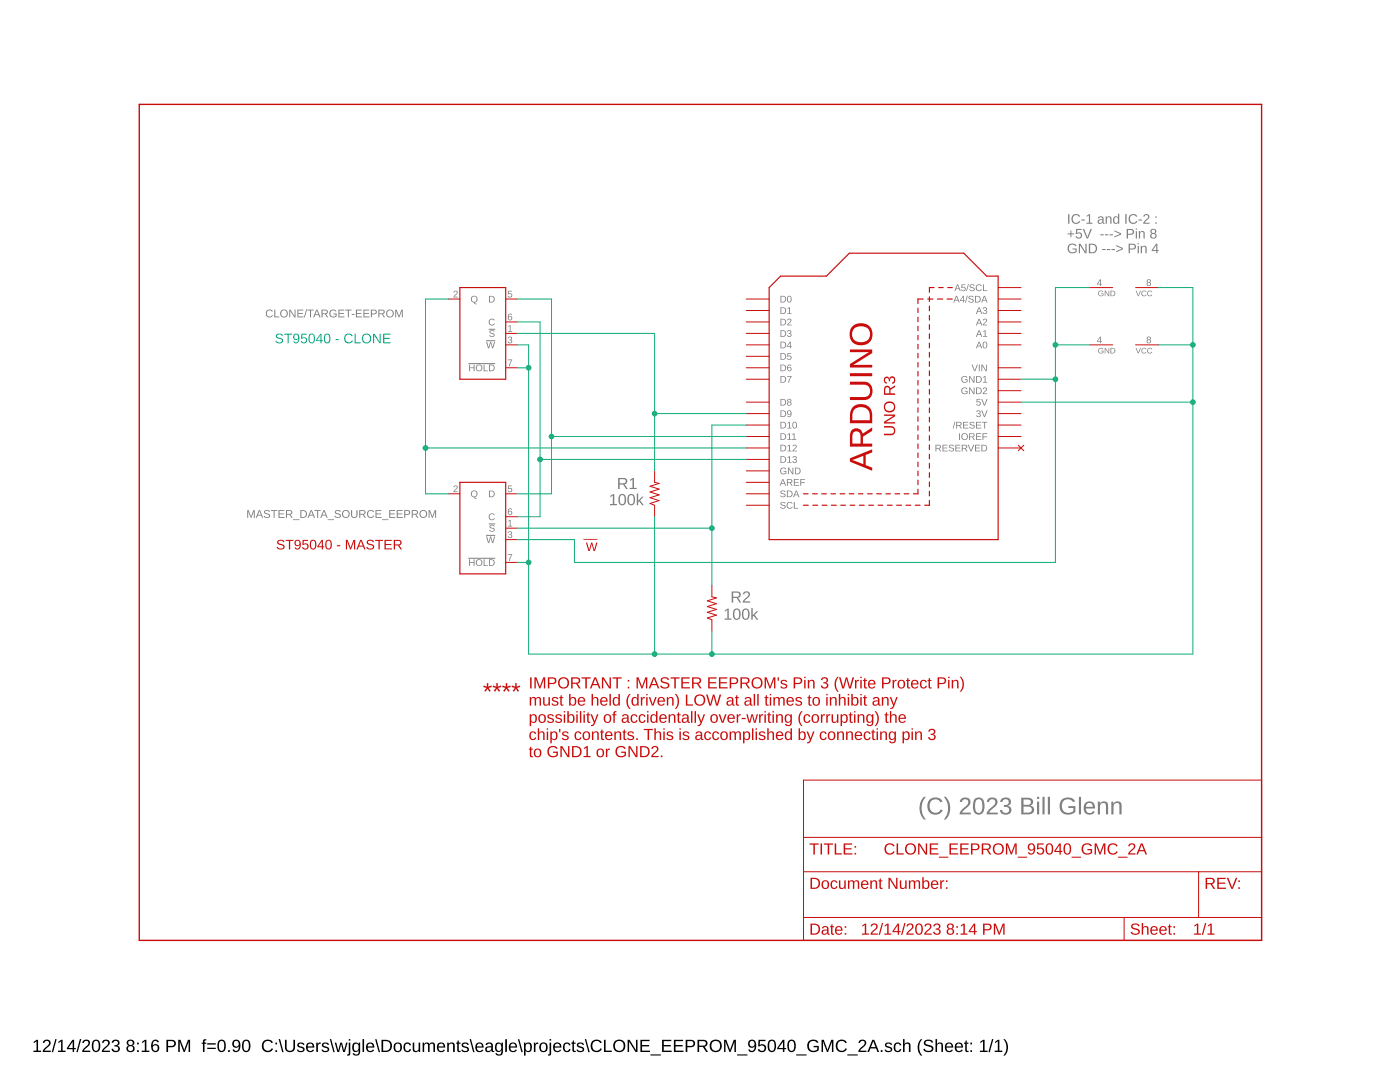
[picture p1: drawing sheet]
<?xml version="1.0" encoding="utf-8"?>
<!DOCTYPE eagle SYSTEM "eagle.dtd">
<eagle version="9.6.2">
<drawing>
<settings>
<setting alwaysvectorfont="no"/>
<setting verticaltext="up"/>
</settings>
<grid distance="0.1" unitdist="inch" unit="inch" style="dots" multiple="1" display="yes" altdistance="0.01" altunitdist="inch" altunit="inch"/>
<schematic xreflabel="%F%N/%S.%C%R" xrefpart="/%S.%C%R">
<libraries>
<library name="frames">
<symbols>
<symbol name="LETTER_L">
<frame x1="0" y1="0" x2="248.92" y2="185.42" columns="12" rows="17" layer="94" border-left="no" border-top="no" border-right="no" border-bottom="no"/>
</symbol>
<symbol name="DOCFIELD">
<wire x1="0" y1="0" x2="71.12" y2="0" width="0.1016" layer="94"/>
<wire x1="101.6" y1="15.24" x2="87.63" y2="15.24" width="0.1016" layer="94"/>
<wire x1="0" y1="0" x2="0" y2="5.08" width="0.1016" layer="94"/>
<wire x1="0" y1="5.08" x2="71.12" y2="5.08" width="0.1016" layer="94"/>
<wire x1="0" y1="5.08" x2="0" y2="15.24" width="0.1016" layer="94"/>
<wire x1="101.6" y1="15.24" x2="101.6" y2="5.08" width="0.1016" layer="94"/>
<wire x1="71.12" y1="5.08" x2="71.12" y2="0" width="0.1016" layer="94"/>
<wire x1="71.12" y1="5.08" x2="87.63" y2="5.08" width="0.1016" layer="94"/>
<wire x1="71.12" y1="0" x2="101.6" y2="0" width="0.1016" layer="94"/>
<wire x1="87.63" y1="15.24" x2="87.63" y2="5.08" width="0.1016" layer="94"/>
<wire x1="87.63" y1="15.24" x2="0" y2="15.24" width="0.1016" layer="94"/>
<wire x1="87.63" y1="5.08" x2="101.6" y2="5.08" width="0.1016" layer="94"/>
<wire x1="101.6" y1="5.08" x2="101.6" y2="0" width="0.1016" layer="94"/>
<wire x1="0" y1="15.24" x2="0" y2="22.86" width="0.1016" layer="94"/>
<wire x1="101.6" y1="35.56" x2="0" y2="35.56" width="0.1016" layer="94"/>
<wire x1="101.6" y1="35.56" x2="101.6" y2="22.86" width="0.1016" layer="94"/>
<wire x1="0" y1="22.86" x2="101.6" y2="22.86" width="0.1016" layer="94"/>
<wire x1="0" y1="22.86" x2="0" y2="35.56" width="0.1016" layer="94"/>
<wire x1="101.6" y1="22.86" x2="101.6" y2="15.24" width="0.1016" layer="94"/>
<text x="1.27" y="1.27" size="2.54" layer="94">Date:</text>
<text x="12.7" y="1.27" size="2.54" layer="94">&gt;LAST_DATE_TIME</text>
<text x="72.39" y="1.27" size="2.54" layer="94">Sheet:</text>
<text x="86.36" y="1.27" size="2.54" layer="94">&gt;SHEET</text>
<text x="88.9" y="11.43" size="2.54" layer="94">REV:</text>
<text x="1.27" y="19.05" size="2.54" layer="94">TITLE:</text>
<text x="1.27" y="11.43" size="2.54" layer="94">Document Number:</text>
<text x="17.78" y="19.05" size="2.54" layer="94">&gt;DRAWING_NAME</text>
</symbol>
</symbols>
<devicesets>
<deviceset name="LETTER_L" prefix="FRAME" uservalue="yes">
<gates>
<gate name="G$1" symbol="LETTER_L" x="0" y="0"/>
<gate name="G$2" symbol="DOCFIELD" x="147.32" y="0" addlevel="must"/>
</gates>
<devices>
<device name="">
<technologies>
<technology name=""/>
</technologies>
</device>
</devices>
</deviceset>
</devicesets>
</library>
<library name="adafruit">
<symbols>
<symbol name="ARDUINOR3">
<wire x1="-33.02" y1="25.4" x2="-33.02" y2="-25.4" width="0.254" layer="94"/>
<wire x1="-33.02" y1="-25.4" x2="25.4" y2="-25.4" width="0.254" layer="94"/>
<wire x1="25.4" y1="-25.4" x2="25.4" y2="-22.86" width="0.254" layer="94"/>
<wire x1="25.4" y1="-22.86" x2="30.48" y2="-17.78" width="0.254" layer="94"/>
<wire x1="30.48" y1="-17.78" x2="30.48" y2="7.62" width="0.254" layer="94"/>
<wire x1="30.48" y1="7.62" x2="25.4" y2="12.7" width="0.254" layer="94"/>
<wire x1="25.4" y1="12.7" x2="25.4" y2="22.86" width="0.254" layer="94"/>
<wire x1="25.4" y1="22.86" x2="22.86" y2="25.4" width="0.254" layer="94"/>
<wire x1="22.86" y1="25.4" x2="-33.02" y2="25.4" width="0.254" layer="94"/>
<wire x1="-25.4" y1="17.78" x2="-25.4" y2="-10.16" width="0.254" layer="94" style="shortdash"/>
<wire x1="-25.4" y1="-10.16" x2="22.86" y2="-10.16" width="0.254" layer="94" style="shortdash"/>
<wire x1="22.86" y1="-10.16" x2="22.86" y2="-15.24" width="0.254" layer="94" style="shortdash"/>
<wire x1="-22.86" y1="17.78" x2="-22.86" y2="-7.62" width="0.254" layer="94" style="shortdash"/>
<wire x1="-22.86" y1="-7.62" x2="20.32" y2="-7.62" width="0.254" layer="94" style="shortdash"/>
<wire x1="20.32" y1="-7.62" x2="20.32" y2="-15.24" width="0.254" layer="94" style="shortdash"/>
<text x="-17.78" y="2.54" size="5.08" layer="94">ARDUINO</text>
<text x="-10.16" y="-2.54" size="2.54" layer="94">UNO R3</text>
<pin name="D0" x="20.32" y="30.48" visible="pin" length="middle" rot="R270"/>
<pin name="D1" x="17.78" y="30.48" visible="pin" length="middle" rot="R270"/>
<pin name="D2" x="15.24" y="30.48" visible="pin" length="middle" rot="R270"/>
<pin name="D3" x="12.7" y="30.48" visible="pin" length="middle" rot="R270"/>
<pin name="D4" x="10.16" y="30.48" visible="pin" length="middle" rot="R270"/>
<pin name="D5" x="7.62" y="30.48" visible="pin" length="middle" rot="R270"/>
<pin name="D6" x="5.08" y="30.48" visible="pin" length="middle" rot="R270"/>
<pin name="D7" x="2.54" y="30.48" visible="pin" length="middle" rot="R270"/>
<pin name="D8" x="-2.54" y="30.48" visible="pin" length="middle" rot="R270"/>
<pin name="D9" x="-5.08" y="30.48" visible="pin" length="middle" rot="R270"/>
<pin name="D10" x="-7.62" y="30.48" visible="pin" length="middle" rot="R270"/>
<pin name="D11" x="-10.16" y="30.48" visible="pin" length="middle" rot="R270"/>
<pin name="D12" x="-12.7" y="30.48" visible="pin" length="middle" rot="R270"/>
<pin name="D13" x="-15.24" y="30.48" visible="pin" length="middle" rot="R270"/>
<pin name="GND" x="-17.78" y="30.48" visible="pin" length="middle" direction="pwr" rot="R270"/>
<pin name="AREF" x="-20.32" y="30.48" visible="pin" length="middle" rot="R270"/>
<pin name="A5/SCL" x="22.86" y="-30.48" visible="pin" length="middle" rot="R90"/>
<pin name="A4/SDA" x="20.32" y="-30.48" visible="pin" length="middle" rot="R90"/>
<pin name="A3" x="17.78" y="-30.48" visible="pin" length="middle" rot="R90"/>
<pin name="A2" x="15.24" y="-30.48" visible="pin" length="middle" rot="R90"/>
<pin name="A1" x="12.7" y="-30.48" visible="pin" length="middle" rot="R90"/>
<pin name="A0" x="10.16" y="-30.48" visible="pin" length="middle" rot="R90"/>
<pin name="VIN" x="5.08" y="-30.48" visible="pin" length="middle" direction="pwr" rot="R90"/>
<pin name="GND1" x="2.54" y="-30.48" visible="pin" length="middle" direction="pwr" rot="R90"/>
<pin name="GND2" x="0" y="-30.48" visible="pin" length="middle" direction="pwr" rot="R90"/>
<pin name="5V" x="-2.54" y="-30.48" visible="pin" length="middle" direction="pwr" rot="R90"/>
<pin name="3V" x="-5.08" y="-30.48" visible="pin" length="middle" direction="pwr" rot="R90"/>
<pin name="/RESET" x="-7.62" y="-30.48" visible="pin" length="middle" rot="R90"/>
<pin name="IOREF" x="-10.16" y="-30.48" visible="pin" length="middle" direction="out" rot="R90"/>
<pin name="RESERVED" x="-12.7" y="-30.48" visible="pin" length="middle" direction="nc" rot="R90"/>
<pin name="SCL" x="-25.4" y="30.48" visible="pin" length="middle" rot="R270"/>
<pin name="SDA" x="-22.86" y="30.48" visible="pin" length="middle" rot="R270"/>
</symbol>
<symbol name="R-US">
<wire x1="-2.54" y1="0" x2="-2.159" y2="1.016" width="0.2032" layer="94"/>
<wire x1="-2.159" y1="1.016" x2="-1.524" y2="-1.016" width="0.2032" layer="94"/>
<wire x1="-1.524" y1="-1.016" x2="-0.889" y2="1.016" width="0.2032" layer="94"/>
<wire x1="-0.889" y1="1.016" x2="-0.254" y2="-1.016" width="0.2032" layer="94"/>
<wire x1="-0.254" y1="-1.016" x2="0.381" y2="1.016" width="0.2032" layer="94"/>
<wire x1="0.381" y1="1.016" x2="1.016" y2="-1.016" width="0.2032" layer="94"/>
<wire x1="1.016" y1="-1.016" x2="1.651" y2="1.016" width="0.2032" layer="94"/>
<wire x1="1.651" y1="1.016" x2="2.286" y2="-1.016" width="0.2032" layer="94"/>
<wire x1="2.286" y1="-1.016" x2="2.54" y2="0" width="0.2032" layer="94"/>
<text x="-3.81" y="1.4986" size="1.778" layer="95">&gt;NAME</text>
<text x="-3.81" y="-3.302" size="1.778" layer="96">&gt;VALUE</text>
<pin name="2" x="5.08" y="0" visible="off" length="short" direction="pas" swaplevel="1" rot="R180"/>
<pin name="1" x="-5.08" y="0" visible="off" length="short" direction="pas" swaplevel="1"/>
</symbol>
</symbols>
<devicesets>
<deviceset name="ARDUINOR3" prefix="U">
<gates>
<gate name="G$1" symbol="ARDUINOR3" x="2.54" y="0"/>
</gates>
<devices>
<device name="-DIMENSION" package="ARDUINOR3">
<connects>
<connect gate="G$1" pin="/RESET" pad="RESET"/>
<connect gate="G$1" pin="3V" pad="3V"/>
<connect gate="G$1" pin="5V" pad="5V"/>
<connect gate="G$1" pin="A0" pad="A0"/>
<connect gate="G$1" pin="A1" pad="A1"/>
<connect gate="G$1" pin="A2" pad="A2"/>
<connect gate="G$1" pin="A3" pad="A3"/>
<connect gate="G$1" pin="A4/SDA" pad="A4"/>
<connect gate="G$1" pin="A5/SCL" pad="A5"/>
<connect gate="G$1" pin="AREF" pad="AREF"/>
<connect gate="G$1" pin="D0" pad="D0"/>
<connect gate="G$1" pin="D1" pad="D1"/>
<connect gate="G$1" pin="D10" pad="D10"/>
<connect gate="G$1" pin="D11" pad="D11"/>
<connect gate="G$1" pin="D12" pad="D12"/>
<connect gate="G$1" pin="D13" pad="D13"/>
<connect gate="G$1" pin="D2" pad="D2"/>
<connect gate="G$1" pin="D3" pad="D3"/>
<connect gate="G$1" pin="D4" pad="D4"/>
<connect gate="G$1" pin="D5" pad="D5"/>
<connect gate="G$1" pin="D6" pad="D6"/>
<connect gate="G$1" pin="D7" pad="D7"/>
<connect gate="G$1" pin="D8" pad="D8"/>
<connect gate="G$1" pin="D9" pad="D9"/>
<connect gate="G$1" pin="GND" pad="GND"/>
<connect gate="G$1" pin="GND1" pad="GND1"/>
<connect gate="G$1" pin="GND2" pad="GND2"/>
<connect gate="G$1" pin="IOREF" pad="IOREF"/>
<connect gate="G$1" pin="RESERVED" pad="RESERVED"/>
<connect gate="G$1" pin="SCL" pad="SCL"/>
<connect gate="G$1" pin="SDA" pad="SDA"/>
<connect gate="G$1" pin="VIN" pad="VIN"/>
</connects>
<technologies>
<technology name=""/>
</technologies>
</device>
<device name="-BPLACE" package="ARDUINOR3-BPLACE">
<connects>
<connect gate="G$1" pin="/RESET" pad="RESET"/>
<connect gate="G$1" pin="3V" pad="3V"/>
<connect gate="G$1" pin="5V" pad="5V"/>
<connect gate="G$1" pin="A0" pad="A0"/>
<connect gate="G$1" pin="A1" pad="A1"/>
<connect gate="G$1" pin="A2" pad="A2"/>
<connect gate="G$1" pin="A3" pad="A3"/>
<connect gate="G$1" pin="A4/SDA" pad="A4"/>
<connect gate="G$1" pin="A5/SCL" pad="A5"/>
<connect gate="G$1" pin="AREF" pad="AREF"/>
<connect gate="G$1" pin="D0" pad="D0"/>
<connect gate="G$1" pin="D1" pad="D1"/>
<connect gate="G$1" pin="D10" pad="D10"/>
<connect gate="G$1" pin="D11" pad="D11"/>
<connect gate="G$1" pin="D12" pad="D12"/>
<connect gate="G$1" pin="D13" pad="D13"/>
<connect gate="G$1" pin="D2" pad="D2"/>
<connect gate="G$1" pin="D3" pad="D3"/>
<connect gate="G$1" pin="D4" pad="D4"/>
<connect gate="G$1" pin="D5" pad="D5"/>
<connect gate="G$1" pin="D6" pad="D6"/>
<connect gate="G$1" pin="D7" pad="D7"/>
<connect gate="G$1" pin="D8" pad="D8"/>
<connect gate="G$1" pin="D9" pad="D9"/>
<connect gate="G$1" pin="GND" pad="GND"/>
<connect gate="G$1" pin="GND1" pad="GND1"/>
<connect gate="G$1" pin="GND2" pad="GND2"/>
<connect gate="G$1" pin="IOREF" pad="IOREF"/>
<connect gate="G$1" pin="RESERVED" pad="RESERVED"/>
<connect gate="G$1" pin="SCL" pad="SCL"/>
<connect gate="G$1" pin="SDA" pad="SDA"/>
<connect gate="G$1" pin="VIN" pad="VIN"/>
</connects>
<technologies>
<technology name=""/>
</technologies>
</device>
</devices>
</deviceset>
<deviceset name="R-US_" prefix="R" uservalue="yes">
<gates>
<gate name="G$1" symbol="R-US" x="0" y="0"/>
</gates>
<devices>
<device name="R0402" package="R0402">
<connects>
<connect gate="G$1" pin="1" pad="1"/>
<connect gate="G$1" pin="2" pad="2"/>
</connects>
<technologies>
<technology name=""/>
</technologies>
</device>
<device name="R0603" package="R0603">
<connects>
<connect gate="G$1" pin="1" pad="1"/>
<connect gate="G$1" pin="2" pad="2"/>
</connects>
<technologies>
<technology name=""/>
</technologies>
</device>
<device name="R0805" package="R0805">
<connects>
<connect gate="G$1" pin="1" pad="1"/>
<connect gate="G$1" pin="2" pad="2"/>
</connects>
<technologies>
<technology name=""/>
</technologies>
</device>
<device name="R0805W" package="R0805W">
<connects>
<connect gate="G$1" pin="1" pad="1"/>
<connect gate="G$1" pin="2" pad="2"/>
</connects>
<technologies>
<technology name=""/>
</technologies>
</device>
<device name="R1005" package="R1005">
<connects>
<connect gate="G$1" pin="1" pad="1"/>
<connect gate="G$1" pin="2" pad="2"/>
</connects>
<technologies>
<technology name=""/>
</technologies>
</device>
<device name="R1206" package="R1206">
<connects>
<connect gate="G$1" pin="1" pad="1"/>
<connect gate="G$1" pin="2" pad="2"/>
</connects>
<technologies>
<technology name=""/>
</technologies>
</device>
<device name="R1206W" package="R1206W">
<connects>
<connect gate="G$1" pin="1" pad="1"/>
<connect gate="G$1" pin="2" pad="2"/>
</connects>
<technologies>
<technology name=""/>
</technologies>
</device>
<device name="R1210" package="R1210">
<connects>
<connect gate="G$1" pin="1" pad="1"/>
<connect gate="G$1" pin="2" pad="2"/>
</connects>
<technologies>
<technology name=""/>
</technologies>
</device>
<device name="R1210W" package="R1210W">
<connects>
<connect gate="G$1" pin="1" pad="1"/>
<connect gate="G$1" pin="2" pad="2"/>
</connects>
<technologies>
<technology name=""/>
</technologies>
</device>
<device name="R2010" package="R2010">
<connects>
<connect gate="G$1" pin="1" pad="1"/>
<connect gate="G$1" pin="2" pad="2"/>
</connects>
<technologies>
<technology name=""/>
</technologies>
</device>
<device name="R2010W" package="R2010W">
<connects>
<connect gate="G$1" pin="1" pad="1"/>
<connect gate="G$1" pin="2" pad="2"/>
</connects>
<technologies>
<technology name=""/>
</technologies>
</device>
<device name="R2012" package="R2012">
<connects>
<connect gate="G$1" pin="1" pad="1"/>
<connect gate="G$1" pin="2" pad="2"/>
</connects>
<technologies>
<technology name=""/>
</technologies>
</device>
<device name="R2012W" package="R2012W">
<connects>
<connect gate="G$1" pin="1" pad="1"/>
<connect gate="G$1" pin="2" pad="2"/>
</connects>
<technologies>
<technology name=""/>
</technologies>
</device>
<device name="R2512" package="R2512">
<connects>
<connect gate="G$1" pin="1" pad="1"/>
<connect gate="G$1" pin="2" pad="2"/>
</connects>
<technologies>
<technology name=""/>
</technologies>
</device>
<device name="R2512W" package="R2512W">
<connects>
<connect gate="G$1" pin="1" pad="1"/>
<connect gate="G$1" pin="2" pad="2"/>
</connects>
<technologies>
<technology name=""/>
</technologies>
</device>
<device name="R3216" package="R3216">
<connects>
<connect gate="G$1" pin="1" pad="1"/>
<connect gate="G$1" pin="2" pad="2"/>
</connects>
<technologies>
<technology name=""/>
</technologies>
</device>
<device name="R3216W" package="R3216W">
<connects>
<connect gate="G$1" pin="1" pad="1"/>
<connect gate="G$1" pin="2" pad="2"/>
</connects>
<technologies>
<technology name=""/>
</technologies>
</device>
<device name="R3225" package="R3225">
<connects>
<connect gate="G$1" pin="1" pad="1"/>
<connect gate="G$1" pin="2" pad="2"/>
</connects>
<technologies>
<technology name=""/>
</technologies>
</device>
<device name="R3225W" package="R3225W">
<connects>
<connect gate="G$1" pin="1" pad="1"/>
<connect gate="G$1" pin="2" pad="2"/>
</connects>
<technologies>
<technology name=""/>
</technologies>
</device>
<device name="R5025" package="R5025">
<connects>
<connect gate="G$1" pin="1" pad="1"/>
<connect gate="G$1" pin="2" pad="2"/>
</connects>
<technologies>
<technology name=""/>
</technologies>
</device>
<device name="R5025W" package="R5025W">
<connects>
<connect gate="G$1" pin="1" pad="1"/>
<connect gate="G$1" pin="2" pad="2"/>
</connects>
<technologies>
<technology name=""/>
</technologies>
</device>
<device name="R6332" package="R6332">
<connects>
<connect gate="G$1" pin="1" pad="1"/>
<connect gate="G$1" pin="2" pad="2"/>
</connects>
<technologies>
<technology name=""/>
</technologies>
</device>
<device name="R6332W" package="R6332W">
<connects>
<connect gate="G$1" pin="1" pad="1"/>
<connect gate="G$1" pin="2" pad="2"/>
</connects>
<technologies>
<technology name=""/>
</technologies>
</device>
<device name="M0805" package="M0805">
<connects>
<connect gate="G$1" pin="1" pad="1"/>
<connect gate="G$1" pin="2" pad="2"/>
</connects>
<technologies>
<technology name=""/>
</technologies>
</device>
<device name="M1206" package="M1206">
<connects>
<connect gate="G$1" pin="1" pad="1"/>
<connect gate="G$1" pin="2" pad="2"/>
</connects>
<technologies>
<technology name=""/>
</technologies>
</device>
<device name="M1406" package="M1406">
<connects>
<connect gate="G$1" pin="1" pad="1"/>
<connect gate="G$1" pin="2" pad="2"/>
</connects>
<technologies>
<technology name=""/>
</technologies>
</device>
<device name="M2012" package="M2012">
<connects>
<connect gate="G$1" pin="1" pad="1"/>
<connect gate="G$1" pin="2" pad="2"/>
</connects>
<technologies>
<technology name=""/>
</technologies>
</device>
<device name="M2309" package="M2309">
<connects>
<connect gate="G$1" pin="1" pad="1"/>
<connect gate="G$1" pin="2" pad="2"/>
</connects>
<technologies>
<technology name=""/>
</technologies>
</device>
<device name="M3216" package="M3216">
<connects>
<connect gate="G$1" pin="1" pad="1"/>
<connect gate="G$1" pin="2" pad="2"/>
</connects>
<technologies>
<technology name=""/>
</technologies>
</device>
<device name="M3516" package="M3516">
<connects>
<connect gate="G$1" pin="1" pad="1"/>
<connect gate="G$1" pin="2" pad="2"/>
</connects>
<technologies>
<technology name=""/>
</technologies>
</device>
<device name="M5923" package="M5923">
<connects>
<connect gate="G$1" pin="1" pad="1"/>
<connect gate="G$1" pin="2" pad="2"/>
</connects>
<technologies>
<technology name=""/>
</technologies>
</device>
<device name="0204/5" package="0204/5">
<connects>
<connect gate="G$1" pin="1" pad="1"/>
<connect gate="G$1" pin="2" pad="2"/>
</connects>
<technologies>
<technology name=""/>
</technologies>
</device>
<device name="0204/7" package="0204/7">
<connects>
<connect gate="G$1" pin="1" pad="1"/>
<connect gate="G$1" pin="2" pad="2"/>
</connects>
<technologies>
<technology name=""/>
</technologies>
</device>
<device name="0207/10" package="0207/10">
<connects>
<connect gate="G$1" pin="1" pad="1"/>
<connect gate="G$1" pin="2" pad="2"/>
</connects>
<technologies>
<technology name=""/>
</technologies>
</device>
<device name="0207/12" package="0207/12">
<connects>
<connect gate="G$1" pin="1" pad="1"/>
<connect gate="G$1" pin="2" pad="2"/>
</connects>
<technologies>
<technology name=""/>
</technologies>
</device>
<device name="0207/15" package="0207/15">
<connects>
<connect gate="G$1" pin="1" pad="1"/>
<connect gate="G$1" pin="2" pad="2"/>
</connects>
<technologies>
<technology name=""/>
</technologies>
</device>
<device name="0207/2V" package="0207/2V">
<connects>
<connect gate="G$1" pin="1" pad="1"/>
<connect gate="G$1" pin="2" pad="2"/>
</connects>
<technologies>
<technology name=""/>
</technologies>
</device>
<device name="0207/5V" package="0207/5V">
<connects>
<connect gate="G$1" pin="1" pad="1"/>
<connect gate="G$1" pin="2" pad="2"/>
</connects>
<technologies>
<technology name=""/>
</technologies>
</device>
<device name="0207/7" package="0207/7">
<connects>
<connect gate="G$1" pin="1" pad="1"/>
<connect gate="G$1" pin="2" pad="2"/>
</connects>
<technologies>
<technology name=""/>
</technologies>
</device>
<device name="0309/10" package="0309/10">
<connects>
<connect gate="G$1" pin="1" pad="1"/>
<connect gate="G$1" pin="2" pad="2"/>
</connects>
<technologies>
<technology name=""/>
</technologies>
</device>
<device name="0309/12" package="0309/12">
<connects>
<connect gate="G$1" pin="1" pad="1"/>
<connect gate="G$1" pin="2" pad="2"/>
</connects>
<technologies>
<technology name=""/>
</technologies>
</device>
<device name="0411/12" package="0411/12">
<connects>
<connect gate="G$1" pin="1" pad="1"/>
<connect gate="G$1" pin="2" pad="2"/>
</connects>
<technologies>
<technology name=""/>
</technologies>
</device>
<device name="0411/15" package="0411/15">
<connects>
<connect gate="G$1" pin="1" pad="1"/>
<connect gate="G$1" pin="2" pad="2"/>
</connects>
<technologies>
<technology name=""/>
</technologies>
</device>
<device name="0411/3V" package="0411V">
<connects>
<connect gate="G$1" pin="1" pad="1"/>
<connect gate="G$1" pin="2" pad="2"/>
</connects>
<technologies>
<technology name=""/>
</technologies>
</device>
<device name="0414/15" package="0414/15">
<connects>
<connect gate="G$1" pin="1" pad="1"/>
<connect gate="G$1" pin="2" pad="2"/>
</connects>
<technologies>
<technology name=""/>
</technologies>
</device>
<device name="0414/5V" package="0414V">
<connects>
<connect gate="G$1" pin="1" pad="1"/>
<connect gate="G$1" pin="2" pad="2"/>
</connects>
<technologies>
<technology name=""/>
</technologies>
</device>
<device name="0617/17" package="0617/17">
<connects>
<connect gate="G$1" pin="1" pad="1"/>
<connect gate="G$1" pin="2" pad="2"/>
</connects>
<technologies>
<technology name=""/>
</technologies>
</device>
<device name="0617/22" package="0617/22">
<connects>
<connect gate="G$1" pin="1" pad="1"/>
<connect gate="G$1" pin="2" pad="2"/>
</connects>
<technologies>
<technology name=""/>
</technologies>
</device>
<device name="0617/5V" package="0617V">
<connects>
<connect gate="G$1" pin="1" pad="1"/>
<connect gate="G$1" pin="2" pad="2"/>
</connects>
<technologies>
<technology name=""/>
</technologies>
</device>
<device name="0922/22" package="0922/22">
<connects>
<connect gate="G$1" pin="1" pad="1"/>
<connect gate="G$1" pin="2" pad="2"/>
</connects>
<technologies>
<technology name=""/>
</technologies>
</device>
<device name="0613/5V" package="P0613V">
<connects>
<connect gate="G$1" pin="1" pad="1"/>
<connect gate="G$1" pin="2" pad="2"/>
</connects>
<technologies>
<technology name=""/>
</technologies>
</device>
<device name="0613/15" package="P0613/15">
<connects>
<connect gate="G$1" pin="1" pad="1"/>
<connect gate="G$1" pin="2" pad="2"/>
</connects>
<technologies>
<technology name=""/>
</technologies>
</device>
<device name="0817/22" package="P0817/22">
<connects>
<connect gate="G$1" pin="1" pad="1"/>
<connect gate="G$1" pin="2" pad="2"/>
</connects>
<technologies>
<technology name=""/>
</technologies>
</device>
<device name="0817/7V" package="P0817V">
<connects>
<connect gate="G$1" pin="1" pad="1"/>
<connect gate="G$1" pin="2" pad="2"/>
</connects>
<technologies>
<technology name=""/>
</technologies>
</device>
<device name="V234/12" package="V234/12">
<connects>
<connect gate="G$1" pin="1" pad="1"/>
<connect gate="G$1" pin="2" pad="2"/>
</connects>
<technologies>
<technology name=""/>
</technologies>
</device>
<device name="V235/17" package="V235/17">
<connects>
<connect gate="G$1" pin="1" pad="1"/>
<connect gate="G$1" pin="2" pad="2"/>
</connects>
<technologies>
<technology name=""/>
</technologies>
</device>
<device name="V526-0" package="V526-0">
<connects>
<connect gate="G$1" pin="1" pad="1"/>
<connect gate="G$1" pin="2" pad="2"/>
</connects>
<technologies>
<technology name=""/>
</technologies>
</device>
<device name="MELF0102AX" package="MINI_MELF-0102AX">
<connects>
<connect gate="G$1" pin="1" pad="1"/>
<connect gate="G$1" pin="2" pad="2"/>
</connects>
<technologies>
<technology name=""/>
</technologies>
</device>
<device name="0922V" package="0922V">
<connects>
<connect gate="G$1" pin="1" pad="1"/>
<connect gate="G$1" pin="2" pad="2"/>
</connects>
<technologies>
<technology name=""/>
</technologies>
</device>
<device name="MELF0102R" package="MINI_MELF-0102R">
<connects>
<connect gate="G$1" pin="1" pad="1"/>
<connect gate="G$1" pin="2" pad="2"/>
</connects>
<technologies>
<technology name=""/>
</technologies>
</device>
<device name="MELF0102W" package="MINI_MELF-0102W">
<connects>
<connect gate="G$1" pin="1" pad="1"/>
<connect gate="G$1" pin="2" pad="2"/>
</connects>
<technologies>
<technology name=""/>
</technologies>
</device>
<device name="MELF0204R" package="MINI_MELF-0204R">
<connects>
<connect gate="G$1" pin="1" pad="1"/>
<connect gate="G$1" pin="2" pad="2"/>
</connects>
<technologies>
<technology name=""/>
</technologies>
</device>
<device name="MELF0204W" package="MINI_MELF-0204W">
<connects>
<connect gate="G$1" pin="1" pad="1"/>
<connect gate="G$1" pin="2" pad="2"/>
</connects>
<technologies>
<technology name=""/>
</technologies>
</device>
<device name="MELF0207R" package="MINI_MELF-0207R">
<connects>
<connect gate="G$1" pin="1" pad="1"/>
<connect gate="G$1" pin="2" pad="2"/>
</connects>
<technologies>
<technology name=""/>
</technologies>
</device>
<device name="MELF0207W" package="MINI_MELF-0207W">
<connects>
<connect gate="G$1" pin="1" pad="1"/>
<connect gate="G$1" pin="2" pad="2"/>
</connects>
<technologies>
<technology name=""/>
</technologies>
</device>
<device name="RDH/15" package="RDH/15">
<connects>
<connect gate="G$1" pin="1" pad="1"/>
<connect gate="G$1" pin="2" pad="2"/>
</connects>
<technologies>
<technology name=""/>
</technologies>
</device>
<device name="0204/2V" package="0204V">
<connects>
<connect gate="G$1" pin="1" pad="1"/>
<connect gate="G$1" pin="2" pad="2"/>
</connects>
<technologies>
<technology name=""/>
</technologies>
</device>
<device name="0309/V" package="0309V">
<connects>
<connect gate="G$1" pin="1" pad="1"/>
<connect gate="G$1" pin="2" pad="2"/>
</connects>
<technologies>
<technology name=""/>
</technologies>
</device>
<device name="FLIPFLOP" package="0805-THM">
<connects>
<connect gate="G$1" pin="1" pad="1"/>
<connect gate="G$1" pin="2" pad="2"/>
</connects>
<technologies>
<technology name=""/>
</technologies>
</device>
<device name="FLIPFLOP7" package="0805-THM-7">
<connects>
<connect gate="G$1" pin="1" pad="1"/>
<connect gate="G$1" pin="2" pad="2"/>
</connects>
<technologies>
<technology name=""/>
</technologies>
</device>
<device name="0207/9" package="0207/9">
<connects>
<connect gate="G$1" pin="1" pad="1"/>
<connect gate="G$1" pin="2" pad="2"/>
</connects>
<technologies>
<technology name=""/>
</technologies>
</device>
</devices>
</deviceset>
</devicesets>
</library>
<library name="st-microelectronics">
<symbols>
<symbol name="ST95P08">
<wire x1="-5.08" y1="10.16" x2="-5.08" y2="-10.16" width="0.254" layer="94"/>
<wire x1="-5.08" y1="-10.16" x2="5.08" y2="-10.16" width="0.254" layer="94"/>
<wire x1="5.08" y1="-10.16" x2="5.08" y2="10.16" width="0.254" layer="94"/>
<wire x1="5.08" y1="10.16" x2="-5.08" y2="10.16" width="0.254" layer="94"/>
<text x="-5.08" y="11.176" size="1.778" layer="95">&gt;NAME</text>
<text x="-5.08" y="-12.7" size="1.778" layer="96">&gt;VALUE</text>
<pin name="!HOLD" x="-7.62" y="7.62" length="short" direction="in"/>
<pin name="!W" x="-7.62" y="2.54" length="short" direction="in"/>
<pin name="!S" x="-7.62" y="0" length="short" direction="in"/>
<pin name="C" x="-7.62" y="-2.54" length="short" direction="in"/>
<pin name="D" x="-7.62" y="-7.62" length="short" direction="in"/>
<pin name="Q" x="7.62" y="-7.62" length="short" direction="hiz" rot="R180"/>
</symbol>
<symbol name="PWRN">
<text x="-0.635" y="-0.635" size="1.778" layer="95">&gt;NAME</text>
<text x="1.905" y="-5.842" size="1.27" layer="95" rot="R90">GND</text>
<text x="1.905" y="2.54" size="1.27" layer="95" rot="R90">VCC</text>
<pin name="GND" x="0" y="-7.62" visible="pad" length="middle" direction="pwr" rot="R90"/>
<pin name="VCC" x="0" y="7.62" visible="pad" length="middle" direction="pwr" rot="R270"/>
</symbol>
</symbols>
<devicesets>
<deviceset name="ST95P08B" prefix="IC" uservalue="yes">
<gates>
<gate name="G$1" symbol="ST95P08" x="0" y="0"/>
<gate name="P" symbol="PWRN" x="12.7" y="0" addlevel="request"/>
</gates>
<devices>
<device name="" package="DIL-08">
<connects>
<connect gate="G$1" pin="!HOLD" pad="7"/>
<connect gate="G$1" pin="!S" pad="1"/>
<connect gate="G$1" pin="!W" pad="3"/>
<connect gate="G$1" pin="C" pad="6"/>
<connect gate="G$1" pin="D" pad="5"/>
<connect gate="G$1" pin="Q" pad="2"/>
<connect gate="P" pin="GND" pad="4"/>
<connect gate="P" pin="VCC" pad="8"/>
</connects>
<technologies>
<technology name="">
<attribute name="MF" value="" constant="no"/>
<attribute name="MPN" value="" constant="no"/>
<attribute name="OC_FARNELL" value="unknown" constant="no"/>
<attribute name="OC_NEWARK" value="unknown" constant="no"/>
</technology>
</technologies>
</device>
</devices>
</deviceset>
</devicesets>
</library>
</libraries>
<attributes>
</attributes>
<variantdefs>
</variantdefs>
<classes>
<class number="0" name="default" width="0" drill="0">
</class>
</classes>
<parts>
<part name="FRAME1" library="frames" deviceset="LETTER_L" device=""/>
<part name="U1" library="adafruit" deviceset="ARDUINOR3" device="-BPLACE"/>
<part name="CLONE/TARGET-EEPROM" library="st-microelectronics" deviceset="ST95P08B" device="" value="ST95040 - CLONE"/>
<part name="MASTER_DATA_SOURCE_EEPROM" library="st-microelectronics" deviceset="ST95P08B" device="" value="ST95040 - MASTER"/>
<part name="R1" library="adafruit" deviceset="R-US_" device="0207/15" value="100k"/>
<part name="R2" library="adafruit" deviceset="R-US_" device="0207/15" value="100k"/>
</parts>
<sheets>
<sheet>
<plain>
<text x="170.18" y="-20.32" size="3.81" layer="97">(C) 2023 Bill Glenn </text>
<text x="83.82" y="-7.62" size="2.54" layer="94">IMPORTANT : MASTER EEPROM's Pin 3 (Write Protect Pin)
must be held (driven) LOW at all times to inhibit any
possibility of accidentally over-writing (corrupting) the
chip's contents. This is accomplished by connecting pin 3
to GND1 or GND2. </text>
<text x="73.66" y="5.08" size="3.81" layer="94">****</text>
<text x="96.52" y="38.1" size="1.9304" layer="94">W</text>
<text x="96.012" y="41.148" size="1.9304" layer="94">__</text>
<text x="203.2" y="104.14" size="2.1844" layer="95">IC-1 and IC-2 :
+5V  ---&gt; Pin 8
GND ---&gt; Pin 4</text>
</plain>
<instances>
<instance part="FRAME1" gate="G$1" x="-2.54" y="-48.26" smashed="yes"/>
<instance part="FRAME1" gate="G$2" x="144.78" y="-48.26" smashed="yes">
<attribute name="LAST_DATE_TIME" x="157.48" y="-46.99" size="2.54" layer="94"/>
<attribute name="SHEET" x="231.14" y="-46.99" size="2.54" layer="94"/>
<attribute name="DRAWING_NAME" x="162.56" y="-29.21" size="2.54" layer="94"/>
</instance>
<instance part="U1" gate="G$1" x="162.56" y="73.66" smashed="yes" rot="R90"/>
<instance part="CLONE/TARGET-EEPROM" gate="G$1" x="73.66" y="86.36" smashed="yes" rot="R180">
<attribute name="NAME" x="25.4" y="89.916" size="1.778" layer="95"/>
<attribute name="VALUE" x="53.34" y="86.36" size="2.1844" layer="92" rot="R180"/>
</instance>
<instance part="MASTER_DATA_SOURCE_EEPROM" gate="G$1" x="73.66" y="43.18" smashed="yes" rot="R180">
<attribute name="NAME" x="63.5" y="47.244" size="1.778" layer="95" rot="R180"/>
<attribute name="VALUE" x="55.88" y="40.64" size="2.1844" layer="94" rot="R180"/>
</instance>
<instance part="CLONE/TARGET-EEPROM" gate="P" x="215.9" y="83.82" smashed="yes" rot="R270">
<attribute name="NAME" x="210.185" y="93.345" size="1.778" layer="95" rot="R180" display="off"/>
</instance>
<instance part="MASTER_DATA_SOURCE_EEPROM" gate="P" x="215.9" y="96.52" smashed="yes" rot="R270"/>
<instance part="R1" gate="G$1" x="111.76" y="50.8" smashed="yes" rot="R90">
<attribute name="NAME" x="107.95" y="54.3814" size="2.54" layer="95" rot="R180"/>
<attribute name="VALUE" x="101.6" y="48.26" size="2.54" layer="96"/>
</instance>
<instance part="R2" gate="G$1" x="124.46" y="25.4" smashed="yes" rot="R90">
<attribute name="NAME" x="133.1214" y="29.21" size="2.54" layer="95" rot="R180"/>
<attribute name="VALUE" x="127" y="22.86" size="2.54" layer="96"/>
</instance>
</instances>
<busses>
</busses>
<nets>
<net name="N$1" class="0">
<segment>
<pinref part="U1" gate="G$1" pin="D9"/>
<wire x1="111.76" y1="68.58" x2="132.08" y2="68.58" width="0.1524" layer="91"/>
<wire x1="111.76" y1="68.58" x2="111.76" y2="86.36" width="0.1524" layer="91"/>
<pinref part="CLONE/TARGET-EEPROM" gate="G$1" pin="!S"/>
<wire x1="111.76" y1="86.36" x2="81.28" y2="86.36" width="0.1524" layer="91"/>
<pinref part="R1" gate="G$1" pin="2"/>
<wire x1="111.76" y1="68.58" x2="111.76" y2="55.88" width="0.1524" layer="91"/>
<junction x="111.76" y="68.58"/>
</segment>
</net>
<net name="N$2" class="0">
<segment>
<pinref part="MASTER_DATA_SOURCE_EEPROM" gate="G$1" pin="C"/>
<wire x1="81.28" y1="45.72" x2="86.36" y2="45.72" width="0.1524" layer="91"/>
<wire x1="86.36" y1="45.72" x2="86.36" y2="58.42" width="0.1524" layer="91"/>
<pinref part="U1" gate="G$1" pin="D13"/>
<wire x1="86.36" y1="58.42" x2="132.08" y2="58.42" width="0.1524" layer="91"/>
<pinref part="CLONE/TARGET-EEPROM" gate="G$1" pin="C"/>
<wire x1="81.28" y1="88.9" x2="86.36" y2="88.9" width="0.1524" layer="91"/>
<wire x1="86.36" y1="88.9" x2="86.36" y2="58.42" width="0.1524" layer="91"/>
<junction x="86.36" y="58.42"/>
</segment>
</net>
<net name="N$5" class="0">
<segment>
<pinref part="MASTER_DATA_SOURCE_EEPROM" gate="G$1" pin="Q"/>
<wire x1="66.04" y1="50.8" x2="60.96" y2="50.8" width="0.1524" layer="91"/>
<wire x1="60.96" y1="50.8" x2="60.96" y2="60.96" width="0.1524" layer="91"/>
<pinref part="U1" gate="G$1" pin="D12"/>
<wire x1="60.96" y1="60.96" x2="132.08" y2="60.96" width="0.1524" layer="91"/>
<wire x1="60.96" y1="60.96" x2="60.96" y2="93.98" width="0.1524" layer="91"/>
<junction x="60.96" y="60.96"/>
<pinref part="CLONE/TARGET-EEPROM" gate="G$1" pin="Q"/>
<wire x1="60.96" y1="93.98" x2="66.04" y2="93.98" width="0.1524" layer="91"/>
</segment>
</net>
<net name="N$3" class="0">
<segment>
<pinref part="U1" gate="G$1" pin="D11"/>
<wire x1="88.9" y1="63.5" x2="88.9" y2="93.98" width="0.1524" layer="91"/>
<pinref part="CLONE/TARGET-EEPROM" gate="G$1" pin="D"/>
<wire x1="88.9" y1="93.98" x2="81.28" y2="93.98" width="0.1524" layer="91"/>
<pinref part="MASTER_DATA_SOURCE_EEPROM" gate="G$1" pin="D"/>
<wire x1="81.28" y1="50.8" x2="88.9" y2="50.8" width="0.1524" layer="91"/>
<wire x1="88.9" y1="50.8" x2="88.9" y2="63.5" width="0.1524" layer="91"/>
<wire x1="132.08" y1="63.5" x2="88.9" y2="63.5" width="0.1524" layer="91"/>
<junction x="88.9" y="63.5"/>
</segment>
</net>
<net name="N$4" class="0">
<segment>
<pinref part="U1" gate="G$1" pin="D10"/>
<wire x1="132.08" y1="66.04" x2="124.46" y2="66.04" width="0.1524" layer="91"/>
<wire x1="124.46" y1="66.04" x2="124.46" y2="43.18" width="0.1524" layer="91"/>
<pinref part="MASTER_DATA_SOURCE_EEPROM" gate="G$1" pin="!S"/>
<wire x1="124.46" y1="43.18" x2="81.28" y2="43.18" width="0.1524" layer="91"/>
<pinref part="R2" gate="G$1" pin="2"/>
<wire x1="124.46" y1="30.48" x2="124.46" y2="43.18" width="0.1524" layer="91"/>
<junction x="124.46" y="43.18"/>
</segment>
</net>
<net name="N$9" class="0">
<segment>
<pinref part="CLONE/TARGET-EEPROM" gate="G$1" pin="!W"/>
<wire x1="81.28" y1="83.82" x2="83.82" y2="83.82" width="0.1524" layer="91"/>
<wire x1="83.82" y1="83.82" x2="83.82" y2="78.74" width="0.1524" layer="91"/>
<pinref part="CLONE/TARGET-EEPROM" gate="G$1" pin="!HOLD"/>
<wire x1="81.28" y1="78.74" x2="83.82" y2="78.74" width="0.1524" layer="91"/>
<pinref part="MASTER_DATA_SOURCE_EEPROM" gate="G$1" pin="!HOLD"/>
<wire x1="81.28" y1="35.56" x2="83.82" y2="35.56" width="0.1524" layer="91"/>
<wire x1="83.82" y1="78.74" x2="83.82" y2="35.56" width="0.1524" layer="91"/>
<junction x="83.82" y="78.74"/>
<wire x1="83.82" y1="35.56" x2="83.82" y2="15.24" width="0.1524" layer="91"/>
<junction x="83.82" y="35.56"/>
<wire x1="83.82" y1="15.24" x2="111.76" y2="15.24" width="0.1524" layer="91"/>
<pinref part="U1" gate="G$1" pin="5V"/>
<wire x1="111.76" y1="15.24" x2="124.46" y2="15.24" width="0.1524" layer="91"/>
<wire x1="124.46" y1="15.24" x2="231.14" y2="15.24" width="0.1524" layer="91"/>
<wire x1="231.14" y1="15.24" x2="231.14" y2="71.12" width="0.1524" layer="91"/>
<wire x1="231.14" y1="71.12" x2="193.04" y2="71.12" width="0.1524" layer="91"/>
<pinref part="R2" gate="G$1" pin="1"/>
<wire x1="124.46" y1="20.32" x2="124.46" y2="15.24" width="0.1524" layer="91"/>
<junction x="124.46" y="15.24"/>
<pinref part="R1" gate="G$1" pin="1"/>
<wire x1="111.76" y1="45.72" x2="111.76" y2="15.24" width="0.1524" layer="91"/>
<junction x="111.76" y="15.24"/>
<wire x1="231.14" y1="71.12" x2="231.14" y2="83.82" width="0.1524" layer="91"/>
<junction x="231.14" y="71.12"/>
<pinref part="MASTER_DATA_SOURCE_EEPROM" gate="P" pin="VCC"/>
<wire x1="231.14" y1="83.82" x2="231.14" y2="96.52" width="0.1524" layer="91"/>
<wire x1="231.14" y1="96.52" x2="223.52" y2="96.52" width="0.1524" layer="91"/>
<pinref part="CLONE/TARGET-EEPROM" gate="P" pin="VCC"/>
<wire x1="231.14" y1="83.82" x2="223.52" y2="83.82" width="0.1524" layer="91"/>
<junction x="231.14" y="83.82"/>
</segment>
</net>
<net name="N$7" class="0">
<segment>
<pinref part="MASTER_DATA_SOURCE_EEPROM" gate="G$1" pin="!W"/>
<wire x1="81.28" y1="40.64" x2="93.98" y2="40.64" width="0.1524" layer="91"/>
<wire x1="93.98" y1="40.64" x2="93.98" y2="35.56" width="0.1524" layer="91"/>
<wire x1="93.98" y1="35.56" x2="200.66" y2="35.56" width="0.1524" layer="91"/>
<wire x1="200.66" y1="35.56" x2="200.66" y2="76.2" width="0.1524" layer="91"/>
<pinref part="U1" gate="G$1" pin="GND1"/>
<wire x1="200.66" y1="76.2" x2="193.04" y2="76.2" width="0.1524" layer="91"/>
<pinref part="MASTER_DATA_SOURCE_EEPROM" gate="P" pin="GND"/>
<wire x1="208.28" y1="96.52" x2="200.66" y2="96.52" width="0.1524" layer="91"/>
<wire x1="200.66" y1="96.52" x2="200.66" y2="83.82" width="0.1524" layer="91"/>
<junction x="200.66" y="76.2"/>
<pinref part="CLONE/TARGET-EEPROM" gate="P" pin="GND"/>
<wire x1="200.66" y1="83.82" x2="200.66" y2="76.2" width="0.1524" layer="91"/>
<wire x1="208.28" y1="83.82" x2="200.66" y2="83.82" width="0.1524" layer="91"/>
<junction x="200.66" y="83.82"/>
</segment>
</net>
</nets>
</sheet>
</sheets>
</schematic>
</drawing>
<compatibility>
<note version="6.3" minversion="6.2.2" severity="warning">
Since Version 6.2.2 text objects can contain more than one line,
which will not be processed correctly with this version.
</note>
</compatibility>
</eagle>
